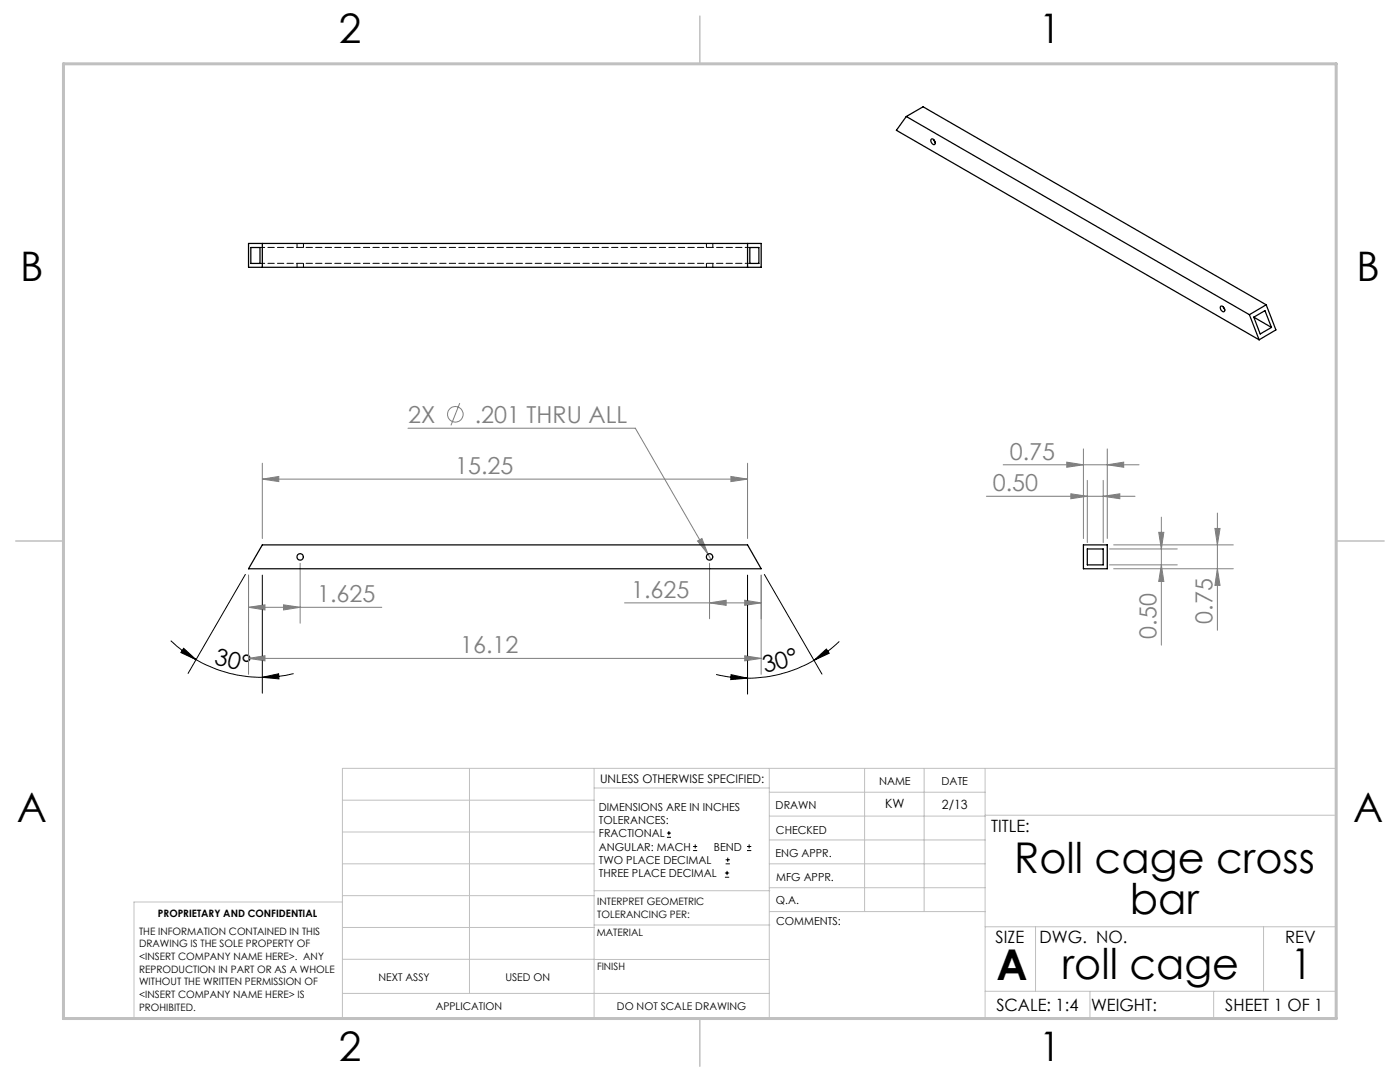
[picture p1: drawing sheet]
<svg xmlns="http://www.w3.org/2000/svg" width="279mm" height="216mm" viewBox="0 0 279 216" stroke-linecap="round" stroke-linejoin="round" font-family="sans-serif">
<g fill="none" stroke="#808080" stroke-width=".2">
<path d="M52.4 95.6l3.2-.5v1zM52.4 92.4v15.1M52.4 95.6h96.8M81.4 85.4h45.4l14.5 25.2M91.8 80.4l-1.8 4.5M145.9 95.1l3.3 .5-3.3 .5zM149.2 92.4v15.1M196.8 99h29.7M200.2 92.7h27.1M212.9 92.2l3.3 .5-3.3 .5zM213.7 98.5l3.3 .5-3.3 .5zM216.2 89.6v17.9"/>
<path d="M217 95.8v12.5M220.2 99l3.3-.5v1zM220.2 95.8v12.5M221 92.7l3.3-.5v1zM221 89.6v17.9M49.6 114.8v19.7M59.9 112.4v12M139.2 107.9l.9-.4 1.2 3.1zM141.3 110.6l.6 1.1M141.6 112.4v11.1M148.6 119.8l3.3 .5-3.3 .5zM151.9 114.8v19.7"/>
<path d="M221.4 109.5h13.6M221.4 112.7h13.6M222.3 108.7h23.8M222.3 113.5h23.8M231.2 106.2h1.1l-.5 3.3zM231.8 112.7l.5 3.3h-1.1zM231.8 103.2v25.5M242.5 105.4h1l-.5 3.3zM243 113.5l.5 3.3h-1zM243 102.4v23.4M49.6 131.4l3.3-.6v1.1zM49.6 121.2l3.3-.5v1z"/>
<path d="M49.6 131.4h102.3M49.6 121.2h26.6M56.6 120.7l3.3 .5-3.3 .5zM124.6 120.3h27.3M141.6 120.3l3.3-.5v1zM148.6 130.8l3.3 .6-3.3 .5z"/>
<circle cx="90.9" cy="82.7" r="1.56"/>
</g>
<g fill="none" stroke="#000" stroke-width=".2">
<path d="M49 114.6l-11.5 19.8M52.4 114.8v23.5M149.2 114.8v23.7M152.5 114.6l11.5 19.9M34.1 127.8a24.8 24.8 0 0 0 5 3.8M36.7 129.4l2.4 2.2-3-1.4zM39.1 131.6a26.4 26.4 0 0 0 13.3 3.5M52.4 135.1l3.2-.7 .1 1.1zM58.6 134.4a25.5 25.5 0 0 1-6.2 .7M142.9 134.6a25.5 25.5 0 0 0 6.3 .7M145.9 134.6l3.3 .7-3.4 .3zM162.5 131.8l2.4-2.3 .6 .9z"/>
<path d="M162.5 131.8a26.9 26.9 0 0 1-13.3 3.5M167.5 128a24.8 24.8 0 0 1-5 3.8M133.1 167.1h.8M133.1 166.2h.8M133.5 165.8v.9M138.3 169.7h.8M138.3 168.9h.8M138.7 168.5v.8M144.7 175h.8M144.7 174.2h.8M144.8 172.4h.9M144.8 171.6h.9"/>
<path d="M145.1 173.8v.8M145.2 171.1v.9M149.1 169.7h.8M149.1 168.9h.8M149.5 168.5v.8"/>
</g>
<g fill="none" stroke="#c0c0c0" stroke-width=".2">
<path d="M68.3 159.7h50.3M93.7 153.3v44.9M118.6 153.3v49.9M118.6 157.2h34.9M153.5 153.3v49.9M153.5 158.1h43.1M172.5 153.3v28.6M184.4 153.3v28.6M196.6 153.3v49.9M68.3 180h-41.6v23.2h240v-49.9h-198.4v49.9M68.3 178.7h50.3M68.3 172.4h50.3"/>
<path d="M68.3 166h50.3M118.6 177.7h35M153.5 167.6h43.1M153.5 162.8h43.1M153.5 172.4h43.1M153.5 177.1h43.1M196.6 162.7h70.1M68.3 198.2h85.2M68.3 191.4l85.2 .1M68.3 185.1h50.3M118.6 184.6h35M153.6 181.9h43"/>
<path d="M196.6 197.8h70.1M196.6 184.9h70.1M206.7 184.9v12.9M217.5 197.8v5.4M242.2 197.8v5.4M252.2 184.9v12.9"/>
</g>
<path d="M139.7 3.2v9.5M3.1 107.9h9.6M266.7 107.9h9.5M139.7 203.2v9.6" fill="none" stroke="#c0c0c0" stroke-width=".3"/>
<path d="M12.7 12.7h254v190.5h-254z" fill="none" stroke="#c0c0c0" stroke-width=".6"/>
<g fill="#000">
<path d="M36.7 129.4l2.4 2.2-3-1.4zM52.4 135.1l3.2-.7 .1 1.1z"/>
<path d="M145.9 134.6l3.3 .7-3.4 .3zM162.5 131.8l2.4-2.3 .6 .9z"/>
</g>
<g fill="#808080">
<path d="M148.6 130.8l3.3 .6-3.3 .5zM49.6 131.4l3.3-.6v1.1zM56.6 120.7l3.3 .5-3.3 .5zM49.6 121.2l3.3-.5v1zM221 92.7l3.3-.5v1zM212.9 92.2l3.3 .5-3.3 .5z"/>
<path d="M139.2 107.9l2.1 2.7-1.2-3.1zM141.6 120.3l3.3-.5v1zM148.6 119.8l3.3 .5-3.3 .5zM213.7 98.5l3.3 .5-3.3 .5zM220.2 99l3.3-.5v1z"/>
<path d="M145.9 95.1l3.3 .5-3.3 .5zM52.4 95.6l3.2-.5v1z"/>
<path d="M231.2 106.2h1.1l-.5 3.3zM231.8 112.7l.5 3.3h-1.1zM242.5 105.4h1l-.5 3.3zM243 113.5l.5 3.3h-1z"/>
</g>
<g fill="none" stroke="#000" stroke-width=".25">
<path d="M180.9 23.2l-2 2.8 72.4 41.8M180.9 23.2l68.4 39.6M180.9 23.2l3.3-1.9 68.5 39.5M185.8 27.9a.58 .58 0 0 1 .7 0 .58 .58 0 0 1 .2 .6l-.1 .2a.63 .63 0 0 1-.7-.1 .63 .63 0 0 1-.1-.7zM186.3 27.9l.4 .5M49.6 48.6h102.3v4.7h-102.3zM50.1 49.4h1.8v3.2h-1.8zM52.4 48.6v4.7M149.2 48.6v4.7M149.6 49.4h1.8v3.2h-1.8zM243.6 61.1a.66 .66 0 0 1 .7 .4 .66 .66 0 0 1-.1 .7 .81 .81 0 0 1-.6-1.1zM244.1 61.2l.3 .5"/>
<path d="M249.3 62.8l2 5M250.2 63.3l3.6 2M250.2 63.3l1.3 3.3 2.3-1.3M250.2 63.3l2.2-1.3 1.4 3.3M252.7 60.8l-3.4 2M252.7 60.8l1.9 5-3.3 2M52.4 108.7h96.8l2.7 4.8h-102.3zM216.2 108.7h4.8v4.8h-4.8zM217 109.5h3.2v3.2h-3.2z"/>
<circle cx="59.9" cy="111.1" r=".64"/>
<circle cx="141.6" cy="111.1" r=".64"/>
</g>
<path d="M149.6 49.4h-97.7M149.6 52.5h-97.7" fill="none" stroke="#000" stroke-width=".2" stroke-dasharray="1.3 .6" stroke-dashoffset=".3"/>
<path d="M59.3 48.6v.8M59.3 52.5v.8M60.6 49.4v-.8M60.6 53.3v-.8M141 48.6v.8M141 52.5v.8M142.3 49.4v-.8M142.3 53.3v-.8" fill="none" stroke="#000" stroke-width=".2" stroke-dasharray="1.3 .6" stroke-dashoffset=".4"/>
<g font-size="8.5">
<text x="202.4" y="174.2">Roll cage cross</text>
<text x="225.5" y="182.3">bar</text>
<text x="198.9" y="195.5">A</text>
<text x="211.9" y="195.4">roll cage</text>
<text x="257.6" y="195.4">1</text>
</g>
<g font-size="8.1">
<text x="67.6" y="8.5">2</text>
<text x="207.3" y="8.5">1</text>
<text x="4" y="56.2">B</text>
<text x="270.7" y="56.2">B</text>
<text x="3.3" y="164.1">A</text>
<text x="270" y="164.1">A</text>
<text x="67.6" y="211.7">2</text>
<text x="207.3" y="211.7">1</text>
</g>
<g font-size="4.7" fill="#808080">
<text x="81.5" y="84.4">2X</text>
<text x="94.7" y="84.4">.201 THRU ALL</text>
<text x="90.9" y="94.6">15.25</text>
<text x="201.5" y="91.7">0.75</text>
<text x="198.2" y="98">0.50</text>
<text x="126" y="119.3">1.625</text>
<text x="63.3" y="120.2">1.625</text>
<text x="242" y="124.5" transform="rotate(-90 242 124.5)">0.75</text>
<text x="91.8" y="130.3">16.12</text>
<text x="230.8" y="127.4" transform="rotate(-90 230.8 127.4)">0.50</text>
</g>
<g font-size="4.7">
<text x="42.6" y="132.5" transform="rotate(14 42.6 132.5)">30°</text>
<text x="152.7" y="134.3" transform="rotate(-16 152.7 134.3)">30°</text>
</g>
<g font-size="3.4">
<text x="197.8" y="166">TITLE:</text>
<text x="198.7" y="188.1">SIZE</text>
<text x="207.5" y="188.1">DWG. NO.</text>
<text x="256.5" y="188.2">REV</text>
<text x="198.8" y="201.7">SCALE: 1:4</text>
<text x="217.7" y="201.8">WEIGHT:</text>
<text x="244.5" y="201.7">SHEET 1 OF 1</text>
</g>
<g font-size="2.5">
<text x="176.6" y="161.3">KW</text>
<text x="188" y="161.4">2/13</text>
</g>
<text font-size="2.4" x="119.8" y="156.2">UNLESS OTHERWISE SPECIFIED:</text>
<g font-size="2.2">
<text x="119.5" y="161.8">DIMENSIONS ARE IN INCHES</text>
<text x="154.8" y="161.4">DRAWN</text>
<text x="175.4" y="156.6">NAME</text>
<text x="187.9" y="156.7">DATE</text>
<text x="119.5" y="164.4">TOLERANCES:</text>
<text x="119.5" y="167.1">FRACTIONAL</text>
<text x="154.9" y="166.3">CHECKED</text>
<text x="119.5" y="169.7">ANGULAR: MACH</text>
<text x="119.5" y="172.4">TWO PLACE DECIMAL</text>
<text x="142.5" y="169.7">BEND</text>
<text x="154.8" y="171">ENG APPR.</text>
<text x="119.5" y="175">THREE PLACE DECIMAL</text>
<text x="154.9" y="175.7">MFG APPR.</text>
<text x="154.9" y="180.4">Q.A.</text>
<text x="154.9" y="184.6">COMMENTS:</text>
</g>
<g font-size="2.1">
<text x="75.5" y="195.7">NEXT ASSY</text>
<text x="100.9" y="195.7">USED ON</text>
<text x="86.9" y="201.5">APPLICATION</text>
<text x="123.1" y="201.6">DO NOT SCALE DRAWING</text>
</g>
<g font-size="2">
<text x="31.5" y="182.9">PROPRIETARY AND CONFIDENTIAL</text>
<text x="119.2" y="180.6">INTERPRET GEOMETRIC</text>
<text x="119.2" y="183.1">TOLERANCING PER:</text>
<text x="27.8" y="186.5">THE INFORMATION CONTAINED IN THIS</text>
<text x="27.8" y="189">DRAWING IS THE SOLE PROPERTY OF</text>
<text x="27.8" y="191.6">&lt;INSERT COMPANY NAME HERE&gt;. ANY</text>
<text x="119.1" y="186.7">MATERIAL</text>
<text x="27.8" y="194.1">REPRODUCTION IN PART OR AS A WHOLE</text>
<text x="27.8" y="196.6">WITHOUT THE WRITTEN PERMISSION OF</text>
<text x="119.1" y="193.5">FINISH</text>
<text x="27.8" y="199.1">&lt;INSERT COMPANY NAME HERE&gt; IS</text>
<text x="27.8" y="201.7">PROHIBITED.</text>
</g>
</svg>
